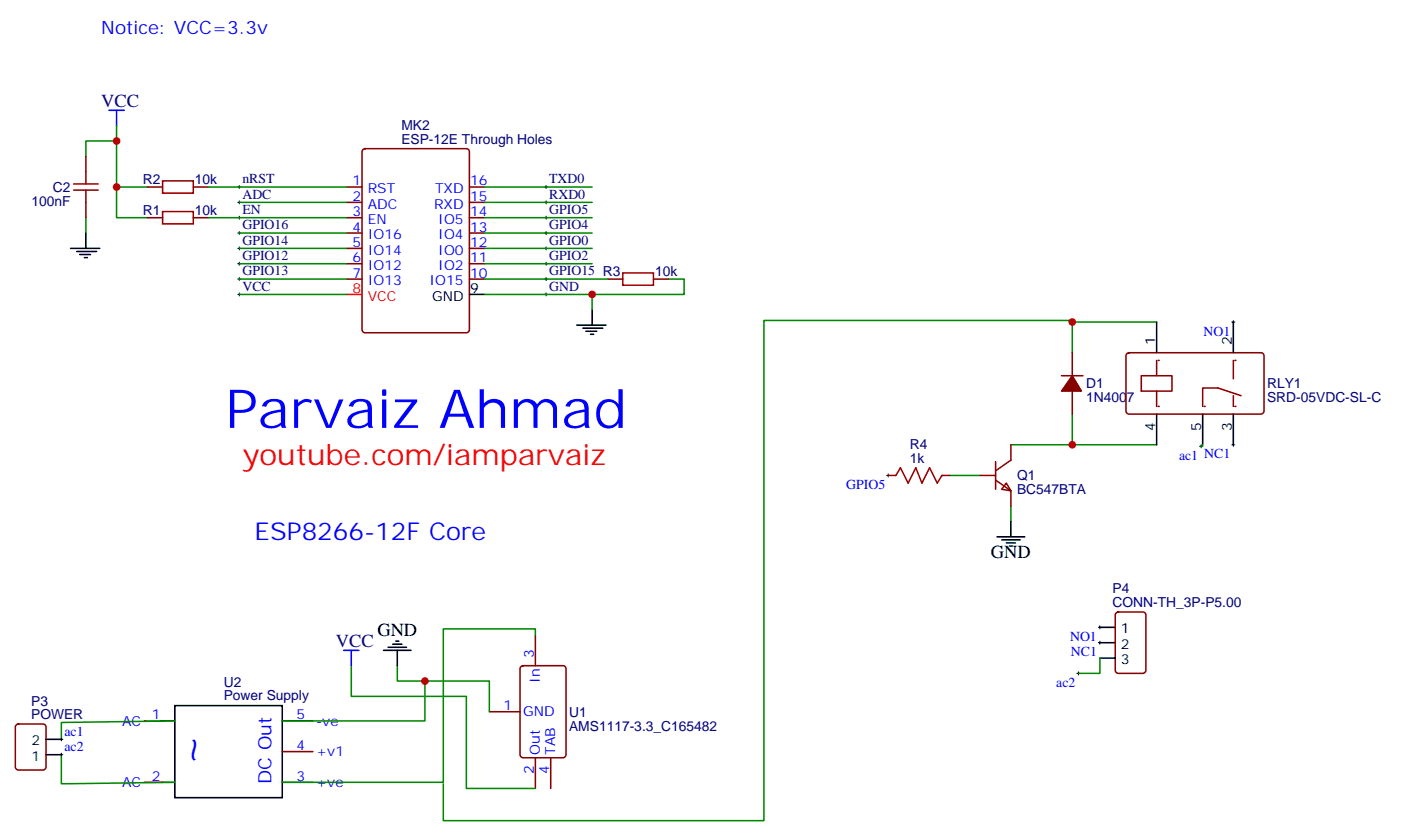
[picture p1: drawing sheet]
<svg xmlns="http://www.w3.org/2000/svg" width="322mm" height="192mm" viewBox="0 0 322 192" stroke-linecap="round" stroke-linejoin="round" font-family="sans-serif">
<g fill="none" stroke="#870000" stroke-width=".35">
<path d="M83.5 34.4l.5-.2h23.2a.71 .71 0 0 1 .7 .7v40.9a.76 .76 0 0 1-.7 .7h-23.2a.76 .76 0 0 1-.7-.7v-40.9zM79.7 43h3.6M79.7 46.5h3.6M79.7 50.1h3.6M79.7 53.6h3.6M79.7 57.1h3.6M107.9 43h3.6M107.9 46.5h3.6M107.9 50.1h3.6M107.9 53.6h3.6M107.9 57.1h3.6M79.7 60.6h3.6"/>
<path d="M79.7 64.2h3.6M107.9 60.6h3.6M107.9 64.2h3.6M244.1 86.4h5M246.6 81.1v5.3M246.6 89.9v5.3M259.2 81.3l.4-.2h30.4a.71 .71 0 0 1 .7 .7v12.7a.76 .76 0 0 1-.7 .7h-30.4a.76 .76 0 0 1-.7-.7v-12.7zM262.5 86.4h7v3.5h-7zM266 82.9v3.5M266 89.9v3.6M204.3 109.3h1.7M216.6 109.3h1.8"/>
<path d="M225.4 109.3h3.6M229 110.4l3.5 2.5v3.5M229 106.2v6.3M231.4 111.1l1.1 1.8-2.1-.4zM232.5 102.3v3.5l-3.5 2.5M119.8 153.3l.5-.2h9.2a.71 .71 0 0 1 .7 .7v19.7a.76 .76 0 0 1-.7 .7h-9.2a.76 .76 0 0 1-.7-.7v-19.7zM123.1 146v7.1M256.7 140.9l.5-.2h5.6a.71 .71 0 0 1 .7 .7v12.7a.76 .76 0 0 1-.7 .7h-5.6a.76 .76 0 0 1-.7-.7v-12.7zM3.8 166.7l.4-.2h5.7a.71 .71 0 0 1 .7 .7v9.2a.76 .76 0 0 1-.7 .7h-5.7a.76 .76 0 0 1-.7-.7v-9.2zM112.5 163.7h7.1M123.1 174.2v7.1M126.6 174.2v7.1"/>
</g>
<path d="M79.7 67.7h3.6" fill="none" stroke="#f00" stroke-width=".35"/>
<g fill="none" stroke="#000" stroke-width=".35">
<path d="M107.9 67.7h3.6M266 74v7.1M283.6 74v7.1M266 95.2v7.1M276.6 95.2v7.1M283.6 95.2v7.1M232.5 119.9v3.5M229.3 123.4h6.4M230.4 124.1h4.2M231.4 124.8h2.1M232.1 125.6h.7M88.2 149.5h6.3"/>
<path d="M89.3 148.8h4.2M90.3 148.1h2.1M91 147.4h.7M91.4 149.5v3.6M252.9 147.8h3.6M252.9 144.3h3.6M252.9 151.3h3.6M10.6 173.5h3.5M10.6 170h3.5"/>
</g>
<g fill="none" stroke="#000" stroke-width=".23">
<path d="M283.3 74h.7M283.6 73.7v.7M203.9 109.3h.7M204.3 109v.7M275.9 102.6h.7M276.2 102.3v.7M283.3 102.3h.7M283.6 101.9v.7M247.6 154.8h.8M248 154.5v.7M252.6 144.3h.7M252.6 147.8h.7"/>
<path d="M252.9 143.9v.7M252.9 147.4v.7"/>
</g>
<path d="M266 74h-19.4v7.1M246.6 95.2v7.1h19.4M218.4 109.3h7M232.5 116.4v3.5M232.5 102.3h14.1M80.8 153.1v7h26.4v21.2h15.9M91.4 153.1v3.5h21.1v7.1" fill="none" stroke="#008700" stroke-width=".35"/>
<path d="M79 149.5h3.5M80.8 149.5v3.6" fill="none" stroke="#00f" stroke-width=".35"/>
<path d="M206 109.3l1.1-1.7 1.7 3.5 1.8-3.5 1.4 3.5 1.8-3.5 1.7 3.5 1.1-1.8" fill="none" stroke="#a10000" stroke-width=".35"/>
<path d="M246.6 86.4l2.1 3.5h-4.6z" fill="#870000" stroke="#870000" stroke-width=".35"/>
<g fill="#870000">
<circle cx="266.3" cy="93.5" r=".18"/>
<circle cx="266.3" cy="82.9" r=".18"/>
</g>
<path d="M283.6 82.9v4.2M283.6 91v2.5M285.4 91l-5.3-1.8h-3.5v4.3" fill="none" stroke="#870000" stroke-width=".35"/>
<g fill="#870000">
<circle cx="284" cy="82.9" r=".18"/>
<circle cx="276.9" cy="93.5" r=".18"/>
<circle cx="284" cy="93.5" r=".18"/>
</g>
<g fill="none" stroke="#008700" stroke-width=".35">
<path d="M26.8 32.4h-7v3.5M26.8 28.9v21.2h7.1M19.8 50.1v3.5M26.8 43h7.1M48 43h31.7M48 50.1h31.7M55 57.1h24.7M55 53.6h24.7M55 46.5h24.7M111.5 43h24.7M111.5 57.1h24.7M111.5 53.6h24.7"/>
<path d="M111.5 50.1h24.7M111.5 46.5h24.7M55 64.2h24.7M55 60.6h24.7M55 67.7h24.7M111.5 67.7h24.7v3.5M111.5 64.2h28.2M111.5 60.6h24.7M153.8 64.2h3.5v3.5h-21.1M246.6 74v-.3h-70.9v115h-73.7v-8.5M276.6 102.3v.3h-.4M97.7 156.6v9.2h-32.8"/>
<path d="M123.1 146v-1.4h-21.1v35.3h-37.1M252.9 151.3v3.5h-4.9M14.1 173.5v6.7l26.1-.3M40.2 165.8l-26.1 .3v3.9"/>
</g>
<path d="M16.2 57.1h6.7M17.6 57.8h4.6M18.3 58.5h2.5M19.4 59.2h.7M19.8 53.6v3.5M132.6 74.8h6.7M134.1 75.5h4.5M134.8 76.2h2.4M135.8 76.9h.7M136.2 71.2v3.6M40.2 162.2h24.7v21.2h-24.7z" fill="none" stroke="#000" stroke-width=".35"/>
<path d="M19.8 39.5v2.8M16.9 43.7h5.7M16.9 42.3h5.7M19.8 43.7v2.8M37.4 41.6h7v2.8h-7zM37.4 48.6h7v2.9h-7zM143.2 62.8h7.1v2.8h-7.1z" fill="none" stroke="#a10000" stroke-width=".35"/>
<g fill="none" stroke="#870000" stroke-width=".35">
<path d="M19.8 35.9v3.6M19.8 46.5v3.6M33.9 43h3.5M33.9 50.1h3.5M44.4 43h3.6M44.4 50.1h3.6M139.7 64.2h3.5M150.3 64.2h3.5M33.2 165.8h7M33.2 179.9h7M64.9 165.8h7.1M64.9 179.9h7.1"/>
<path d="M64.9 172.8h7.1"/>
</g>
<path d="M25 25.4h3.6M26.8 25.4v3.5" fill="none" stroke="#00f" stroke-width=".35"/>
<g fill="none" stroke="#000" stroke-width=".23">
<path d="M54.7 57.1h.7M54.7 53.6h.7M54.7 50.1h.7M54.7 46.5h.7M54.7 43h.7M55 42.7v.7M55 46.2v.7M55 49.7v.7M55 53.2v.7M55 56.8v.7M125.2 57.1h.7M125.2 53.6h.7"/>
<path d="M125.2 50.1h.7M125.2 46.5h.7M125.2 43h.7M125.6 42.7v.7M125.6 46.2v.7M125.6 49.7v.7M125.6 53.2v.7M125.6 56.8v.7M54.7 67.7h.7M54.7 64.2h.7M54.7 60.6h.7M55 60.3v.7"/>
<path d="M55 63.8v.7M55 67.3v.8M125.2 67.7h.7M125.2 64.2h.7M125.2 60.6h.7M125.6 60.3v.7M125.6 63.8v.7M125.6 67.3v.8M13.8 170h.7M13.8 173.5h.7M14.1 169.7v.7M14.1 173.2v.7"/>
</g>
<g fill="#c00">
<circle cx="246.6" cy="102.3" r=".88"/>
<circle cx="26.8" cy="32.4" r=".88"/>
<circle cx="26.8" cy="43" r=".88"/>
<circle cx="136.2" cy="67.7" r=".88"/>
<circle cx="97.7" cy="156.6" r=".88"/>
<circle cx="246.6" cy="74" r=".88"/>
</g>
<text font-size="12.3" fill="#00f" x="51.9" y="98.4">Parvaiz Ahmad</text>
<text font-size="9.5" fill="#00f" x="47.2" y="176.3" transform="rotate(-90 47.2 176.3)">~</text>
<text font-size="6.7" fill="#f00" x="55.7" y="106.9">youtube.com/iamparvaiz</text>
<text font-size="5.6" fill="#00f" x="58.6" y="124.1">ESP8266-12F Core</text>
<g font-size="4.2" fill="#00f">
<text x="23.3" y="7.7">Notice: VCC=3.3v</text>
<text x="62.4" y="180.2" transform="rotate(-90 62.4 180.2)">DC Out</text>
</g>
<g font-size="4.2" fill="#000080">
<text x="23.3" y="24.7">VCC</text>
<text x="77.3" y="148.8">VCC</text>
</g>
<g font-size="4.2">
<text x="227.9" y="128.4">GND</text>
<text x="86.8" y="146.3">GND</text>
</g>
<g font-size="3.2" fill="#000080">
<text x="92.3" y="30">MK2</text>
<text x="92.3" y="33.1">ESP-12E Through Holes</text>
<text x="7.2" y="47.4">100nF</text>
<text x="12.2" y="44.1">C2</text>
<text x="32.8" y="42.3">R2</text>
<text x="44.8" y="42.3">10k</text>
<text x="55.7" y="45.6">ADC</text>
<text x="55.7" y="42.1">nRST</text>
<text x="126.3" y="45.6">RXD0</text>
<text x="126.3" y="42.1">TXD0</text>
<text x="32.8" y="49.4">R1</text>
<text x="44.8" y="49.4">10k</text>
<text x="55.7" y="52.7">GPIO16</text>
<text x="55.7" y="49.2">EN</text>
<text x="126.3" y="52.7">GPIO4</text>
<text x="126.3" y="49.2">GPIO5</text>
<text x="55.7" y="59.8">GPIO12</text>
<text x="55.7" y="56.2">GPIO14</text>
<text x="126.3" y="59.8">GPIO2</text>
<text x="126.3" y="56.2">GPIO0</text>
<text x="55.7" y="63.3">GPIO13</text>
<text x="126.3" y="63.3">GPIO15 R3</text>
<text x="150.6" y="63.5">10k</text>
<text x="55.7" y="66.8">VCC</text>
<text x="126.3" y="66.8">GND</text>
<text x="249.8" y="89.3">D1</text>
<text x="291.4" y="89.3">RLY1</text>
<text x="249.8" y="92.5">1N4007</text>
<text x="291.4" y="92.5">SRD-05VDC-SL-C</text>
<text x="209.2" y="106.5">1k</text>
<text x="209.2" y="103.3">R4</text>
<text x="233.9" y="113.6">BC547BTA</text>
<text x="233.9" y="110.5">Q1</text>
<text x="255.9" y="136.4">P4</text>
<text x="255.9" y="139.7">CONN-TH_3P-P5.00</text>
<text x="51.5" y="161.1">Power Supply</text>
<text x="51.5" y="157.9">U2</text>
<text x="7.2" y="165.4">POWER</text>
<text x="7.2" y="162.2">P3</text>
<text x="130.9" y="168">AMS1117-3.3_C165482</text>
<text x="130.9" y="164.8">U1</text>
</g>
<g font-size="3.2" fill="#00f">
<text x="81.1" y="42.7">1</text>
<text x="81.1" y="46.2">2</text>
<text x="84.6" y="44.4">RST</text>
<text x="84.6" y="47.9">ADC</text>
<text x="99.8" y="47.9">RXD</text>
<text x="100.1" y="44.4">TXD</text>
<text x="108.1" y="46.2">15</text>
<text x="108.1" y="42.7">16</text>
<text x="81.1" y="49.7">3</text>
<text x="81.1" y="53.2">4</text>
<text x="84.6" y="51.5">EN</text>
<text x="100.8" y="51.5">IO5</text>
<text x="108.1" y="53.2">13</text>
<text x="108.1" y="49.7">14</text>
<text x="81.1" y="56.8">5</text>
<text x="84.6" y="55">IO16</text>
<text x="84.6" y="58.5">IO14</text>
<text x="100.8" y="58.5">IO0</text>
<text x="100.8" y="55">IO4</text>
<text x="108.1" y="56.8">12</text>
<text x="81.1" y="60.3">6</text>
<text x="81.1" y="63.8">7</text>
<text x="84.6" y="62.1">IO12</text>
<text x="84.6" y="65.6">IO13</text>
<text x="98.8" y="65.6">IO15</text>
<text x="100.8" y="62.1">IO2</text>
<text x="108.1" y="63.8">10</text>
<text x="108.1" y="60.3">11</text>
<text x="276.8" y="77.2">NO1</text>
<text x="271.1" y="105.7">ac1 NC1</text>
<text x="194.6" y="112.4">GPIO5</text>
<text x="246.1" y="147.4">NO1</text>
<text x="122.8" y="151.3" transform="rotate(-90 122.8 151.3)">3</text>
<text x="246.3" y="150.9">NC1</text>
<text x="124.2" y="157.1" transform="rotate(-90 124.2 157.1)">In</text>
<text x="242.9" y="158">ac2</text>
<text x="28.1" y="166.8">AC</text>
<text x="34.9" y="165.4">1</text>
<text x="68.2" y="165.4">5</text>
<text x="72.7" y="166.8">-ve</text>
<text x="115.8" y="163.3">1</text>
<text x="120.3" y="164.7">GND</text>
<text x="14.8" y="169.1">ac1</text>
<text x="14.8" y="172.6">ac2</text>
<text x="68.2" y="172.5">4</text>
<text x="72.7" y="173.9">+v1</text>
<text x="124.2" y="173.5" transform="rotate(-90 124.2 173.5)">Out</text>
<text x="127.7" y="173.5" transform="rotate(-90 127.7 173.5)">TAB</text>
<text x="34.9" y="179.5">2</text>
<text x="68.2" y="179.5">3</text>
<text x="122.8" y="178" transform="rotate(-90 122.8 178)">2</text>
<text x="126.3" y="178" transform="rotate(-90 126.3 178)">4</text>
<text x="28.1" y="180.9">AC</text>
<text x="72.7" y="180.9">+ve</text>
</g>
<g font-size="3.2" fill="#f00">
<text x="81.1" y="67.3">8</text>
<text x="84.6" y="69.1">VCC</text>
</g>
<g font-size="3.2">
<text x="99.4" y="69.1">GND</text>
<text x="108.1" y="67.3">9</text>
<text x="265.6" y="79.3" transform="rotate(-90 265.6 79.3)">1</text>
<text x="283.3" y="79.3" transform="rotate(-90 283.3 79.3)">2</text>
<text x="265.6" y="99" transform="rotate(-90 265.6 99)">4</text>
<text x="276.2" y="99" transform="rotate(-90 276.2 99)">5</text>
<text x="283.3" y="99" transform="rotate(-90 283.3 99)">3</text>
<text x="257.8" y="149.2">2</text>
<text x="257.8" y="145.7">1</text>
<text x="257.8" y="152.7">3</text>
<text x="7.3" y="171.4">2</text>
<text x="7.3" y="174.9">1</text>
</g>
</svg>
